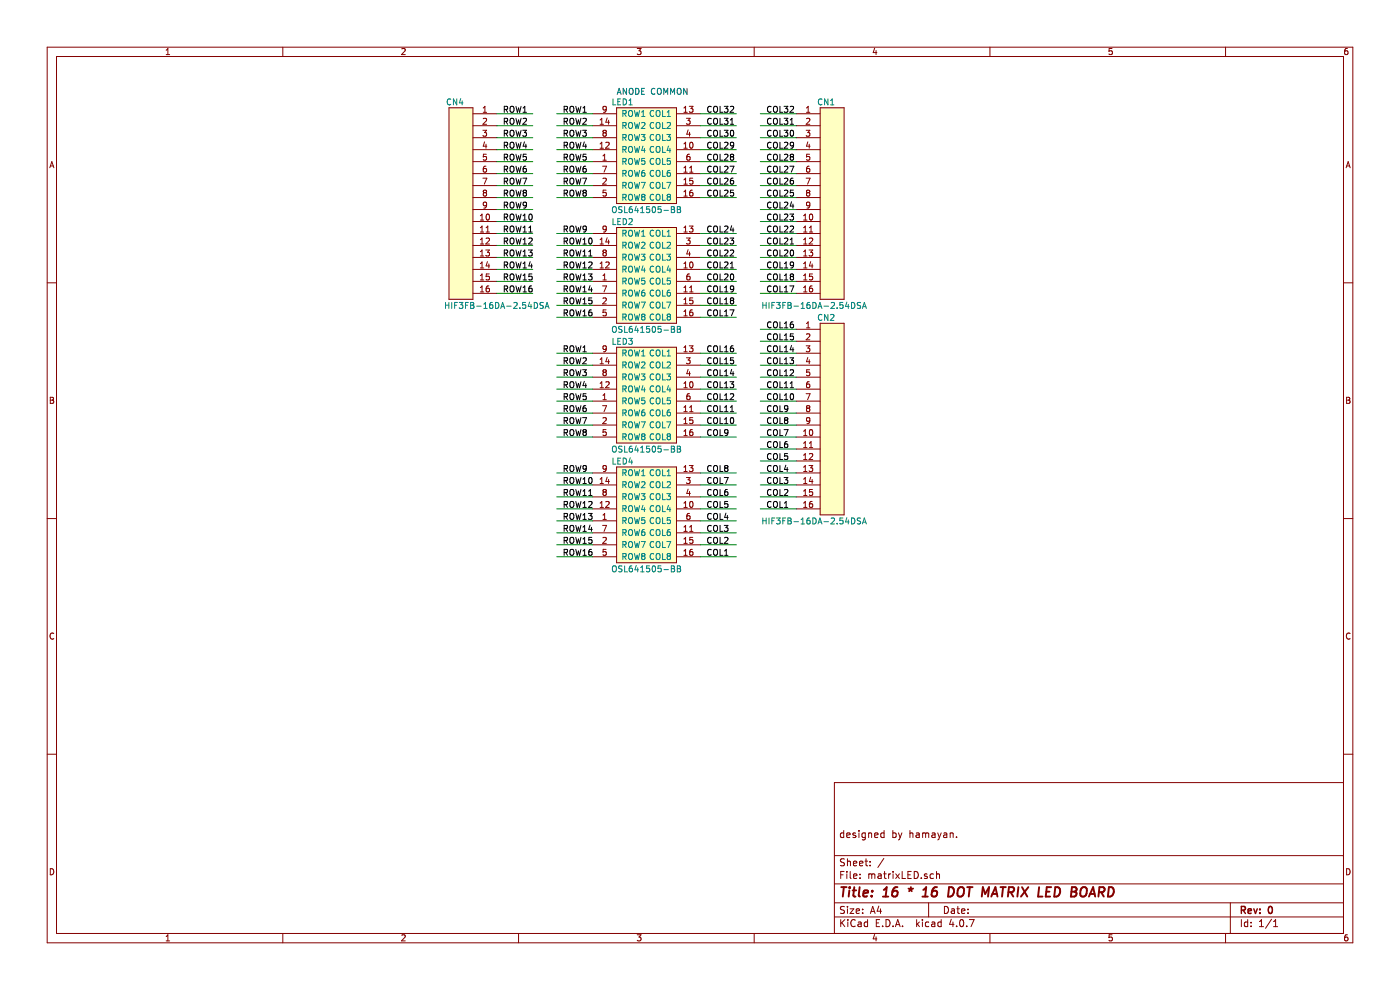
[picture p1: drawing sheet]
EESchema Schematic File Version 2
LIBS:power
LIBS:led_osl641505
LIBS:ic_74hc574
LIBS:c_np_small
LIBS:cp1_small
LIBS:led_LED3MM
LIBS:r_register
LIBS:cn_hif3fc-16pa-2
LIBS:matrixLED-cache
EELAYER 25 0
EELAYER END
$Descr A4 11693 8268
encoding utf-8
Sheet 1 1
Title "16 * 16 DOT MATRIX LED BOARD"
Date ""
Rev "0"
Comp ""
Comment1 "designed by hamayan."
Comment2 ""
Comment3 ""
Comment4 ""
$EndDescr
$Comp
L led_OSL641505 LED1
U 1 1
P 5400 1300
F 0 "LED1" H 5600 1750 50  0000 C CNN
F 1 "OSL641505-BB" H 5400 850 50  0000 C CNN
F 2 "A01myFootPrint:led_OSL641505" H 5400 1200 60  0001 C CNN
F 3 "" H 5400 1200 60  0001 C CNN
	1    5400 1300
	-1   0    0    -1  
$EndComp
Wire Wire Line
	4950 950  4650 950 
Text Label 4700 950  0    50   ~ 0
ROW1
Wire Wire Line
	4950 1050 4650 1050
Wire Wire Line
	4950 1150 4650 1150
Wire Wire Line
	4950 1250 4650 1250
Wire Wire Line
	4950 1350 4650 1350
Wire Wire Line
	4950 1450 4650 1450
Wire Wire Line
	4950 1550 4650 1550
Wire Wire Line
	4950 1650 4650 1650
Text Label 4700 1050 0    50   ~ 0
ROW2
Text Label 4700 1150 0    50   ~ 0
ROW3
Text Label 4700 1250 0    50   ~ 0
ROW4
Text Label 4700 1350 0    50   ~ 0
ROW5
Text Label 4700 1450 0    50   ~ 0
ROW6
Text Label 4700 1550 0    50   ~ 0
ROW7
Text Label 4700 1650 0    50   ~ 0
ROW8
Text Label 5900 950  0    50   ~ 0
COL32
Wire Wire Line
	5850 950  6150 950 
Wire Wire Line
	5850 1050 6150 1050
Wire Wire Line
	5850 1150 6150 1150
Wire Wire Line
	5850 1250 6150 1250
Wire Wire Line
	5850 1350 6150 1350
Wire Wire Line
	5850 1450 6150 1450
Wire Wire Line
	5850 1550 6150 1550
Wire Wire Line
	5850 1650 6150 1650
Text Label 5900 1050 0    50   ~ 0
COL31
Text Label 5900 1150 0    50   ~ 0
COL30
Text Label 5900 1250 0    50   ~ 0
COL29
Text Label 5900 1350 0    50   ~ 0
COL28
Text Label 5900 1450 0    50   ~ 0
COL27
Text Label 5900 1550 0    50   ~ 0
COL26
Text Label 5900 1650 0    50   ~ 0
COL25
$Comp
L led_OSL641505 LED2
U 1 1
P 5400 2300
F 0 "LED2" H 5600 2750 50  0000 C CNN
F 1 "OSL641505-BB" H 5400 1850 50  0000 C CNN
F 2 "A01myFootPrint:led_OSL641505" H 5400 2200 60  0001 C CNN
F 3 "" H 5400 2200 60  0001 C CNN
	1    5400 2300
	-1   0    0    -1  
$EndComp
Wire Wire Line
	4950 1950 4650 1950
Text Label 4700 1950 0    50   ~ 0
ROW9
Wire Wire Line
	4950 2050 4650 2050
Wire Wire Line
	4950 2150 4650 2150
Wire Wire Line
	4950 2250 4650 2250
Wire Wire Line
	4950 2350 4650 2350
Wire Wire Line
	4950 2450 4650 2450
Wire Wire Line
	4950 2550 4650 2550
Wire Wire Line
	4950 2650 4650 2650
Text Label 4700 2050 0    50   ~ 0
ROW10
Text Label 4700 2150 0    50   ~ 0
ROW11
Text Label 4700 2250 0    50   ~ 0
ROW12
Text Label 4700 2350 0    50   ~ 0
ROW13
Text Label 4700 2450 0    50   ~ 0
ROW14
Text Label 4700 2550 0    50   ~ 0
ROW15
Text Label 4700 2650 0    50   ~ 0
ROW16
Text Label 5900 1950 0    50   ~ 0
COL24
Wire Wire Line
	5850 1950 6150 1950
Wire Wire Line
	5850 2050 6150 2050
Wire Wire Line
	5850 2150 6150 2150
Wire Wire Line
	5850 2250 6150 2250
Wire Wire Line
	5850 2350 6150 2350
Wire Wire Line
	5850 2450 6150 2450
Wire Wire Line
	5850 2550 6150 2550
Wire Wire Line
	5850 2650 6150 2650
Text Label 5900 2050 0    50   ~ 0
COL23
Text Label 5900 2150 0    50   ~ 0
COL22
Text Label 5900 2250 0    50   ~ 0
COL21
Text Label 5900 2350 0    50   ~ 0
COL20
Text Label 5900 2450 0    50   ~ 0
COL19
Text Label 5900 2550 0    50   ~ 0
COL18
Text Label 5900 2650 0    50   ~ 0
COL17
$Comp
L led_OSL641505 LED3
U 1 1
P 5400 3300
F 0 "LED3" H 5600 3750 50  0000 C CNN
F 1 "OSL641505-BB" H 5400 2850 50  0000 C CNN
F 2 "A01myFootPrint:led_OSL641505" H 5400 3200 60  0001 C CNN
F 3 "" H 5400 3200 60  0001 C CNN
	1    5400 3300
	-1   0    0    -1  
$EndComp
Wire Wire Line
	4950 2950 4650 2950
Text Label 4700 2950 0    50   ~ 0
ROW1
Wire Wire Line
	4950 3050 4650 3050
Wire Wire Line
	4950 3150 4650 3150
Wire Wire Line
	4950 3250 4650 3250
Wire Wire Line
	4950 3350 4650 3350
Wire Wire Line
	4950 3450 4650 3450
Wire Wire Line
	4950 3550 4650 3550
Wire Wire Line
	4950 3650 4650 3650
Text Label 4700 3050 0    50   ~ 0
ROW2
Text Label 4700 3150 0    50   ~ 0
ROW3
Text Label 4700 3250 0    50   ~ 0
ROW4
Text Label 4700 3350 0    50   ~ 0
ROW5
Text Label 4700 3450 0    50   ~ 0
ROW6
Text Label 4700 3550 0    50   ~ 0
ROW7
Text Label 4700 3650 0    50   ~ 0
ROW8
Text Label 5900 2950 0    50   ~ 0
COL16
Wire Wire Line
	5850 2950 6150 2950
Wire Wire Line
	5850 3050 6150 3050
Wire Wire Line
	5850 3150 6150 3150
Wire Wire Line
	5850 3250 6150 3250
Wire Wire Line
	5850 3350 6150 3350
Wire Wire Line
	5850 3450 6150 3450
Wire Wire Line
	5850 3550 6150 3550
Wire Wire Line
	5850 3650 6150 3650
Text Label 5900 3050 0    50   ~ 0
COL15
Text Label 5900 3150 0    50   ~ 0
COL14
Text Label 5900 3250 0    50   ~ 0
COL13
Text Label 5900 3350 0    50   ~ 0
COL12
Text Label 5900 3450 0    50   ~ 0
COL11
Text Label 5900 3550 0    50   ~ 0
COL10
Text Label 5900 3650 0    50   ~ 0
COL9
$Comp
L led_OSL641505 LED4
U 1 1
P 5400 4300
F 0 "LED4" H 5600 4750 50  0000 C CNN
F 1 "OSL641505-BB" H 5400 3850 50  0000 C CNN
F 2 "A01myFootPrint:led_OSL641505" H 5400 4200 60  0001 C CNN
F 3 "" H 5400 4200 60  0001 C CNN
	1    5400 4300
	-1   0    0    -1  
$EndComp
Text Label 5900 3950 0    50   ~ 0
COL8
Wire Wire Line
	5850 3950 6150 3950
Wire Wire Line
	5850 4050 6150 4050
Wire Wire Line
	5850 4150 6150 4150
Wire Wire Line
	5850 4250 6150 4250
Wire Wire Line
	5850 4350 6150 4350
Wire Wire Line
	5850 4450 6150 4450
Wire Wire Line
	5850 4550 6150 4550
Wire Wire Line
	5850 4650 6150 4650
Text Label 5900 4050 0    50   ~ 0
COL7
Text Label 5900 4150 0    50   ~ 0
COL6
Text Label 5900 4250 0    50   ~ 0
COL5
Text Label 5900 4350 0    50   ~ 0
COL4
Text Label 5900 4450 0    50   ~ 0
COL3
Text Label 5900 4550 0    50   ~ 0
COL2
Text Label 5900 4650 0    50   ~ 0
COL1
Wire Wire Line
	4950 3950 4650 3950
Text Label 4700 3950 0    50   ~ 0
ROW9
Wire Wire Line
	4950 4050 4650 4050
Wire Wire Line
	4950 4150 4650 4150
Wire Wire Line
	4950 4250 4650 4250
Wire Wire Line
	4950 4350 4650 4350
Wire Wire Line
	4950 4450 4650 4450
Wire Wire Line
	4950 4550 4650 4550
Wire Wire Line
	4950 4650 4650 4650
Text Label 4700 4050 0    50   ~ 0
ROW10
Text Label 4700 4150 0    50   ~ 0
ROW11
Text Label 4700 4250 0    50   ~ 0
ROW12
Text Label 4700 4350 0    50   ~ 0
ROW13
Text Label 4700 4450 0    50   ~ 0
ROW14
Text Label 4700 4550 0    50   ~ 0
ROW15
Text Label 4700 4650 0    50   ~ 0
ROW16
$Comp
L HIF3FC-16PA-2.54DSA CN4
U 1 1
P 3850 1700
F 0 "CN4" H 3900 2550 50  0000 C CNN
F 1 "HIF3FB-16DA-2.54DSA" H 3550 850 50  0000 C CNN
F 2 "A01myFootPrint:cn_HIF3FC-16PA-254DSA" H 3850 450 60  0001 C CNN
F 3 "" H 3850 450 60  0001 C CNN
	1    3850 1700
	-1   0    0    -1  
$EndComp
Wire Wire Line
	4450 950  4150 950 
Text Label 4200 950  0    50   ~ 0
ROW1
Wire Wire Line
	4450 1050 4150 1050
Wire Wire Line
	4450 1150 4150 1150
Wire Wire Line
	4450 1250 4150 1250
Wire Wire Line
	4450 1350 4150 1350
Wire Wire Line
	4450 1450 4150 1450
Wire Wire Line
	4450 1550 4150 1550
Wire Wire Line
	4450 1650 4150 1650
Text Label 4200 1050 0    50   ~ 0
ROW2
Text Label 4200 1150 0    50   ~ 0
ROW3
Text Label 4200 1250 0    50   ~ 0
ROW4
Text Label 4200 1350 0    50   ~ 0
ROW5
Text Label 4200 1450 0    50   ~ 0
ROW6
Text Label 4200 1550 0    50   ~ 0
ROW7
Text Label 4200 1650 0    50   ~ 0
ROW8
Wire Wire Line
	4450 1750 4150 1750
Text Label 4200 1750 0    50   ~ 0
ROW9
Wire Wire Line
	4450 1850 4150 1850
Wire Wire Line
	4450 1950 4150 1950
Wire Wire Line
	4450 2050 4150 2050
Wire Wire Line
	4450 2150 4150 2150
Wire Wire Line
	4450 2250 4150 2250
Wire Wire Line
	4450 2350 4150 2350
Wire Wire Line
	4450 2450 4150 2450
Text Label 4200 1850 0    50   ~ 0
ROW10
Text Label 4200 1950 0    50   ~ 0
ROW11
Text Label 4200 2050 0    50   ~ 0
ROW12
Text Label 4200 2150 0    50   ~ 0
ROW13
Text Label 4200 2250 0    50   ~ 0
ROW14
Text Label 4200 2350 0    50   ~ 0
ROW15
Text Label 4200 2450 0    50   ~ 0
ROW16
$Comp
L HIF3FC-16PA-2.54DSA CN1
U 1 1
P 6950 1700
F 0 "CN1" H 6900 2550 50  0000 C CNN
F 1 "HIF3FB-16DA-2.54DSA" H 6800 850 50  0000 C CNN
F 2 "A01myFootPrint:cn_HIF3FC-16PA-254DSA" H 6950 450 60  0001 C CNN
F 3 "" H 6950 450 60  0001 C CNN
	1    6950 1700
	1    0    0    -1  
$EndComp
Text Label 6400 950  0    50   ~ 0
COL32
Wire Wire Line
	6350 950  6650 950 
Wire Wire Line
	6350 1050 6650 1050
Wire Wire Line
	6350 1150 6650 1150
Wire Wire Line
	6350 1250 6650 1250
Wire Wire Line
	6350 1350 6650 1350
Wire Wire Line
	6350 1450 6650 1450
Wire Wire Line
	6350 1550 6650 1550
Wire Wire Line
	6350 1650 6650 1650
Text Label 6400 1050 0    50   ~ 0
COL31
Text Label 6400 1150 0    50   ~ 0
COL30
Text Label 6400 1250 0    50   ~ 0
COL29
Text Label 6400 1350 0    50   ~ 0
COL28
Text Label 6400 1450 0    50   ~ 0
COL27
Text Label 6400 1550 0    50   ~ 0
COL26
Text Label 6400 1650 0    50   ~ 0
COL25
Text Label 6400 1750 0    50   ~ 0
COL24
Wire Wire Line
	6350 1750 6650 1750
Wire Wire Line
	6350 1850 6650 1850
Wire Wire Line
	6350 1950 6650 1950
Wire Wire Line
	6350 2050 6650 2050
Wire Wire Line
	6350 2150 6650 2150
Wire Wire Line
	6350 2250 6650 2250
Wire Wire Line
	6350 2350 6650 2350
Wire Wire Line
	6350 2450 6650 2450
Text Label 6400 1850 0    50   ~ 0
COL23
Text Label 6400 1950 0    50   ~ 0
COL22
Text Label 6400 2050 0    50   ~ 0
COL21
Text Label 6400 2150 0    50   ~ 0
COL20
Text Label 6400 2250 0    50   ~ 0
COL19
Text Label 6400 2350 0    50   ~ 0
COL18
Text Label 6400 2450 0    50   ~ 0
COL17
$Comp
L HIF3FC-16PA-2.54DSA CN2
U 1 1
P 6950 3500
F 0 "CN2" H 6900 4350 50  0000 C CNN
F 1 "HIF3FB-16DA-2.54DSA" H 6800 2650 50  0000 C CNN
F 2 "A01myFootPrint:cn_HIF3FC-16PA-254DSA" H 6950 2250 60  0001 C CNN
F 3 "" H 6950 2250 60  0001 C CNN
	1    6950 3500
	1    0    0    -1  
$EndComp
Text Label 6400 2750 0    50   ~ 0
COL16
Wire Wire Line
	6350 2750 6650 2750
Wire Wire Line
	6350 2850 6650 2850
Wire Wire Line
	6350 2950 6650 2950
Wire Wire Line
	6350 3050 6650 3050
Wire Wire Line
	6350 3150 6650 3150
Wire Wire Line
	6350 3250 6650 3250
Wire Wire Line
	6350 3350 6650 3350
Wire Wire Line
	6350 3450 6650 3450
Text Label 6400 2850 0    50   ~ 0
COL15
Text Label 6400 2950 0    50   ~ 0
COL14
Text Label 6400 3050 0    50   ~ 0
COL13
Text Label 6400 3150 0    50   ~ 0
COL12
Text Label 6400 3250 0    50   ~ 0
COL11
Text Label 6400 3350 0    50   ~ 0
COL10
Text Label 6400 3450 0    50   ~ 0
COL9
Text Label 6400 3550 0    50   ~ 0
COL8
Wire Wire Line
	6350 3550 6650 3550
Wire Wire Line
	6350 3650 6650 3650
Wire Wire Line
	6350 3750 6650 3750
Wire Wire Line
	6350 3850 6650 3850
Wire Wire Line
	6350 3950 6650 3950
Wire Wire Line
	6350 4050 6650 4050
Wire Wire Line
	6350 4150 6650 4150
Wire Wire Line
	6350 4250 6650 4250
Text Label 6400 3650 0    50   ~ 0
COL7
Text Label 6400 3750 0    50   ~ 0
COL6
Text Label 6400 3850 0    50   ~ 0
COL5
Text Label 6400 3950 0    50   ~ 0
COL4
Text Label 6400 4050 0    50   ~ 0
COL3
Text Label 6400 4150 0    50   ~ 0
COL2
Text Label 6400 4250 0    50   ~ 0
COL1
Text Notes 5150 800  0    50   ~ 0
ANODE COMMON
$EndSCHEMATC
